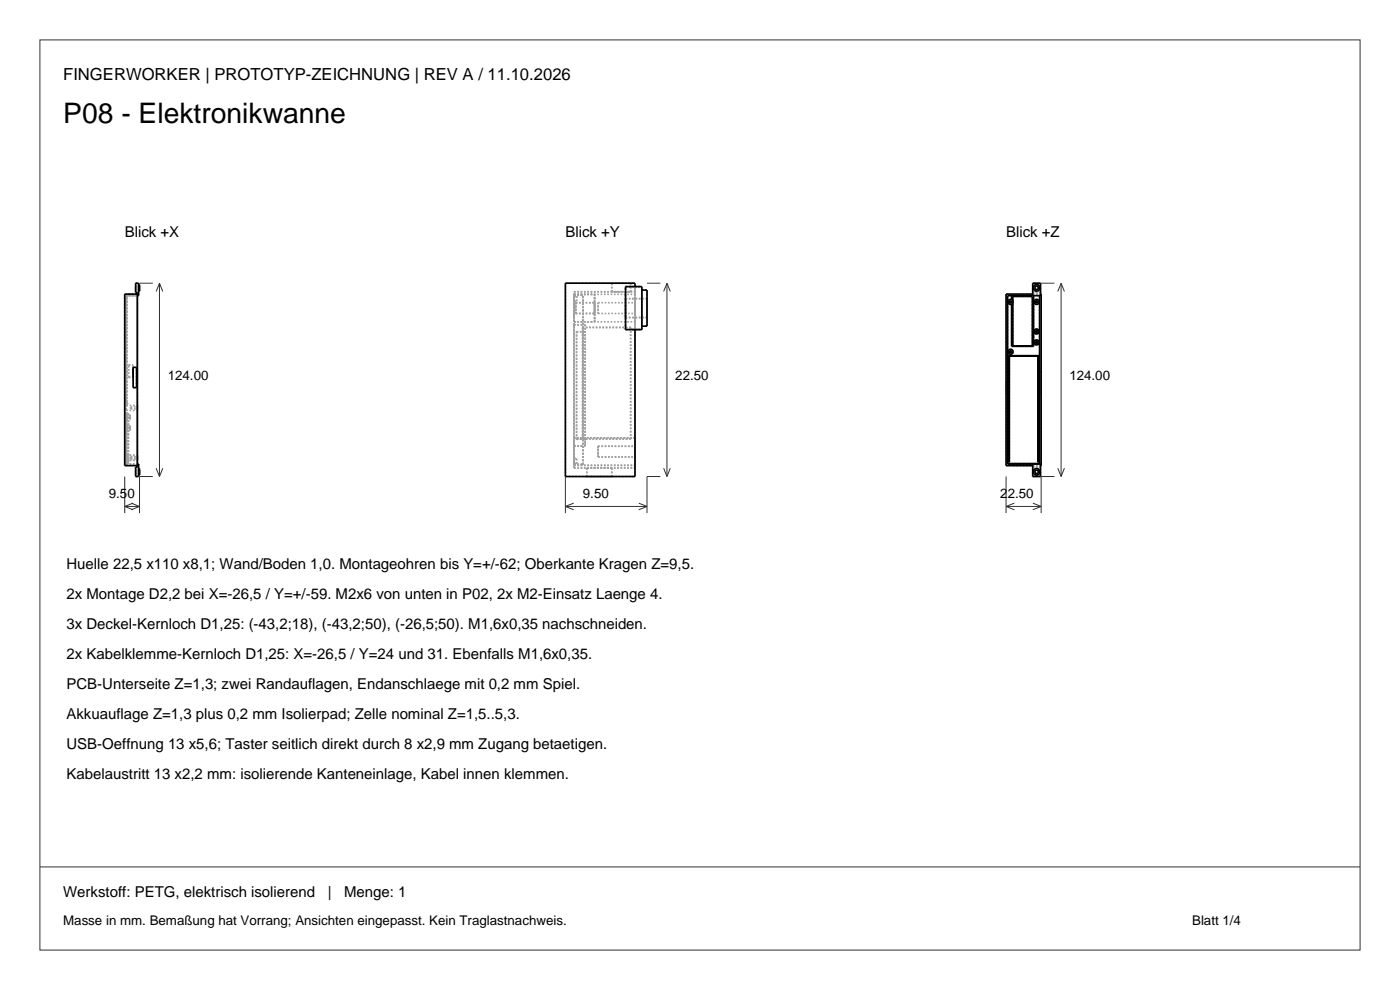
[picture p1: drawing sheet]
<svg xmlns="http://www.w3.org/2000/svg" width="297mm" height="210mm" viewBox="0 0 297 210" stroke-linecap="round" stroke-linejoin="round" font-family="sans-serif">
<g fill="none" stroke="#26333b" stroke-width=".21">
<path d="M8.5 8.5h280v193h-280zM29.6 60.1h2.8M33.8 60.1v41M33.8 60.1l.7 1.7M33.8 60.1l-.7 1.7M137.3 60.1h2.8M141.5 60.1v41M141.5 60.1l.7 1.7M141.5 60.1l-.7 1.7M220.9 60.1h2.8M225.1 60.1v41M225.1 60.1l.7 1.7"/>
<path d="M225.1 60.1l-.7 1.7M33.1 99.3l.7 1.8M34.5 99.3l-.7 1.8M140.8 99.3l.7 1.8M142.2 99.3l-.7 1.8M224.4 99.3l.7 1.8M225.8 99.3l-.7 1.8M26.5 101.1v7.7M26.5 107.4h3.1M26.5 107.4l1.7 .7M27.8 106.7l1.8 .7M28.2 106.7l-1.7 .7"/>
<path d="M29.6 107.4l-1.8 .7M32.4 101.1h-2.8v7.7M119.9 107.4h17.4M119.9 101.1v7.7M119.9 107.4l1.8 .7M121.7 106.7l-1.8 .7M135.5 106.7l1.8 .7M137.3 107.4l-1.8 .7M140.1 101.1h-2.8v7.7M213.4 107.4h7.5M213.4 101.1v7.7M213.4 107.4l1.8 .7"/>
<path d="M215.2 106.7l-1.8 .7M219.1 106.7l1.8 .7M220.9 107.4l-1.8 .7M223.7 101.1h-2.8v7.7M8.5 183.9h280"/>
</g>
<g fill="none" stroke="#a0a0a0" stroke-width=".35" stroke-dasharray=".4 .4" stroke-linecap="butt">
<path d="M26.5 62.4h2.6M26.5 62.4v36.4M26.8 62.7h2.3M26.8 62.7v35.7M26.8 62.7h.3M26.8 62.7v.1M26.8 63.1v22.4M26.8 62.8h.3M26.8 63.1h.1M26.9 63.1v22.4M27.1 62.4v.3M27.1 62.7v.1"/>
<path d="M27.3 77.4h.9M28.2 77.9v-.5M28.2 77.9h.8M28.8 60.1h.6M28.8 60.1v2M28.8 62.1h.3M28.8 61.1v.3M28.8 61.4v-.7M28.8 60.7v.4M28.8 61.4h.8M28.8 60.7h.8M29 62.4h-1.9"/>
<path d="M29 62.4v.3M29 62.7h-1.9M29.1 62.4v36.4M29.1 62.4v.3M29.1 62.7v35.7M29.1 62.1v.3M29.1 62.7h.3M29.4 60.1v2.6M29.4 61.1v.7M29.4 61.8v-1.4M29.4 60.4v.7M29.6 61.8v-1.4"/>
<path d="M29.6 61.1v.3M29.6 61.4v-.7M29.6 60.7v.4M119.9 60.1h14.8M121.8 61.9h12.9M121.8 68.9v-7M121.8 68.9h2.3M121.8 62.6v-.7M121.8 62.6h1.9M121.8 68.9v25.7M121.8 63.9v-1.1M121.8 62.4v5.9"/>
<path d="M121.8 68.3v-5.9M121.8 63.9h.5M121.8 62.8h.5M121.8 62.4h4.3M121.8 62.4h12.9M121.8 68.3h4.3M121.8 68.3h12.9M122.1 64.2h4M122.1 64.2v2.3M122.1 66.5v-2.3M122.1 66.5h4M122.3 63.9v-1.1"/>
<path d="M122.3 70.4h1.8M122.3 70.4v22.8M123.7 69.5h-.1M123.7 69.5v-6.9M126.1 62.4v5.9M126.1 68.3v-5.9M126.1 64.2v2.3M126.1 66.5v-2.3M126.9 64.2h7.8M126.9 64.2v2.3M126.9 66.5v-2.3M126.9 66.5h7.8"/>
<path d="M129.8 60.1h4M129.8 61.9v-1.8M129.8 61.9h4M132.7 69.9h2M132.7 69.9h3.5M132.7 60.8h3.5M132.7 60.8h2M132.7 69.9v-9.1M132.7 63.4v4M132.7 67.4v-4M132.7 63.4h4.6M132.7 67.4h4.6"/>
<path d="M133.8 69.5h-10.2M133.8 69.5h-10.1M133.8 61.9v-1.8M134.7 69.9v-9.1M134.7 60.8v-.7M134.7 69.9v29.4M134.7 60.8v9.1M134.7 61.9v-1.1M134.7 69.9h1.5M134.7 60.8h1.5M134.7 62.4v5.9M134.7 68.3v-5.9"/>
<path d="M134.7 64.2v2.3M134.7 66.5v-2.3M136.2 69.9v-9.1M136.2 61.5v7.7M136.2 69.2v-7.7M136.2 61.5h1.1M136.2 69.2h1.1M137.3 69.2v-7.7M137.3 63.4v4M137.3 67.4v-4M137.3 61.5v7.7M213.4 62.4h7.5"/>
<path d="M213.8 62.7h.8M213.9 75.5v-.1M213.9 75.4h6.5M213.9 75.5h6.5M213.9 75.7h.2M214.6 64l-.2-.2-.2 .2 .2 .2 .2-.2M214.6 74.6l-.2-.2-.2 .2 .2 .2 .2-.2M214.6 62.7h4.7M214.6 73.5v-9M214.6 63.6h-.5l-.2 .4 .2 .5h.5M214.6 63.6v-.9M214.6 64.5l.3-.2"/>
<path d="M214.9 63.8l-.3-.2M214.9 64.3v-.3M214.9 73.4v-9.1M214.9 62.9h4.1M214.9 63.8v-.9M214.9 74.6l-.1-.3-.4-.2-.4 .1-.1 .4 .1 .4 .4 .1 .3-.1 .2-.4M214.9 64v-.2M219 73.4h-4.1M219 73.4v-10.5M219.1 62.7v-.3M219.1 62.4h1.6M219.1 62.4v-.3"/>
<path d="M219.1 62.1v-2M219.1 62.1h1.6M219.1 60.1h1.6M219.3 62.7h1.2M219.3 62.7v10.8M219.3 73.5h-4.7M220.1 72.6l-.2-.2-.2 .2 .2 .2 .2-.2M220.1 70.3l-.2-.2-.2 .2 .2 .2 .2-.2M220.1 64l-.2-.2-.2 .2 .2 .2 .2-.2M220.2 75.7h.2M220.3 61.1l-.4-.4-.2 .1-.2 .3 .4 .3 .3-.1 .1-.2M220.4 75.5v-.1"/>
<path d="M220.4 72.6l-.1-.3-.4-.2-.4 .2-.1 .3 .1 .4 .4 .2 .4-.2 .1-.4M220.4 70.3l-.1-.3-.4-.2-.4 .1-.1 .4 .1 .4 .4 .2 .4-.2 .1-.4M220.4 64l-.1-.3-.4-.2-.4 .2-.1 .3 .1 .4 .4 .2 .4-.2 .1-.4M220.5 62.7h.2M220.5 78.9h.4M220.5 78.9v4.3M220.6 61.1l-.2-.5-.5-.2-.5 .2-.2 .5 .2 .5 .5 .2 .5-.2 .2-.5M220.7 62.7v-.3M220.7 62.4v-.3M220.7 62.1h-1.6M220.7 62.1v-2M220.9 78.9v4.3"/>
<path d="M26.5 98.8h2.6M26.8 98.4h2.3M26.8 98.4h.4M26.8 98.4v-10.7M26.8 87.7v8.9M26.8 97.6v-1M26.8 97.6v.8M26.8 86.5v.6M26.8 87.1v-1.1M26.8 86v.5M26.8 85.6v.1M26.8 88.5v.5"/>
<path d="M26.8 89v-1M26.8 88v.5M26.8 90.8v.6M26.8 91.4v-1.1M26.8 90.3v.5M26.8 97.1v.5M26.8 96.6v.5M26.8 87.7h.4M26.8 97.6h.4M26.8 96.6h.4M26.8 85.5h.1M26.8 85.6h.3"/>
<path d="M26.8 85.7h.3M26.8 97.6h2.3M26.8 96.6h2.3M26.8 87.1h2.3M26.8 86h2.3M26.8 89h.8M26.8 88h.8M26.8 91.4h.8M26.8 90.3h.8M26.9 88.5v.2M26.9 88.7v-.4M26.9 88.3v.2"/>
<path d="M26.9 90.8v.2M26.9 91v-.4M26.9 90.6v.2M26.9 88.7h.7M26.9 88.3h.7M26.9 91h.7M26.9 90.6h.7M26.9 97.1v.2M26.9 97.3h.3M26.9 96.9h.3M26.9 96.9v.2M26.9 87.8h.3"/>
<path d="M26.9 87.8v9.1M26.9 87.8v10.5M26.9 98.3h.3M26.9 97.3v1M27.1 85.6v.1M27.2 87.7v10.7M27.2 87.7v8.9M27.2 97.6v.8M27.2 97.3v.3M27.2 97.3v1M27.2 87.8v10.5M27.2 87.8v9.1"/>
<path d="M27.2 96.6v.3M27.3 80v-2.6M27.3 80h.9M27.6 88.5v.5M27.6 89v-1M27.6 88v.5M27.6 90.8v.6M27.6 91.4v-1.1M27.6 90.3v.5M27.6 88.5v.2M27.6 88.7v-.4M27.6 88.3v.2"/>
<path d="M27.6 90.8v.2M27.6 91v-.4M27.6 90.6v.2M27.7 97.1v.2M27.7 97.3v-.4M27.7 96.9v.2M27.7 86.5v.2M27.7 86.7v-.4M27.7 86.3v.2M27.7 97.3h1.4M27.7 96.9h1.4M27.7 86.7h1.4"/>
<path d="M27.7 86.3h1.4M28.2 80v-2.6M28.2 82.2v-4.3M28.2 82.2h.8M28.8 99.1h.3M28.8 99.1v2M28.8 99.7v.4M28.8 99.7h.8M29 82.2v-4.3M29.1 98.4v.4M29.1 98.4h.3M29.1 98.8v.3"/>
<path d="M29.1 97.1v.5M29.1 97.6v-1M29.1 96.6v.5M29.1 86.5v.6M29.1 87.1v-1.1M29.1 86v.5M29.1 97.1v.2M29.1 97.3v-.4M29.1 96.9v.2M29.1 86.5v.2M29.1 86.7v-.4M29.1 86.3v.2"/>
<path d="M29.4 98.4v2.7M29.4 99.4v.7M29.6 99.7v.4M121.8 94.6h2.3M121.8 99.3v-4.7M121.8 99.3h12.9M121.8 98.5h1.9M121.8 99.3v-.8M121.8 98.5v-35.9M121.8 94.6v4.1M121.8 98.7v-4.1M121.8 98.3v-1"/>
<path d="M121.8 92.9v5.8M121.8 98.7v-5.8M121.8 98.3h.5M121.8 97.3h.5M121.8 92.9h12.9M121.8 98.7h12.9M122.3 92.9h12.4M122.3 92.9v.3M122.3 93.2h1.8M122.3 93.2v-.3M122.3 98.3v-1M122.3 93.2v-22.8"/>
<path d="M123.6 93.2v-23.7M123.7 93.2h-.1M123.7 98.5v-5.3M123.7 93.2v-23.7M123.7 98.5v-35.9M124.1 94.6v-25.7M124.1 93.2v1.4M124.1 93.2v-22.8M124.1 94.6v-1.4M124.5 99.3h5.3M126.9 94.7h7.8M126.9 94.7v2.2"/>
<path d="M126.9 96.9v-2.2M126.9 96.9h7.8M133.8 93.2v-23.7M133.8 93.2h-10.2M133.8 93.2h-10.1M134.7 92.9v5.8M134.7 98.7v-5.8M134.7 94.7v2.2M134.7 96.9v-2.2M213.4 98.8v-36.4M213.4 81.1v2.6M213.4 98.8h7.5"/>
<path d="M213.4 81.1h.4M213.4 83.7h.4M213.8 81.1v2.6M213.8 98.4v-35.7M213.8 98.4h.1M213.9 98.4h1M213.9 98.4v-.1M213.9 98.3h6.5M213.9 98v-22.3M213.9 98h.2M214.1 98v-22.3M214.9 98.8h4.3"/>
<path d="M214.9 98.8v-.4M214.9 98.4h4.3M219.1 98.8h1.6M219.1 98.8v-.4M219.1 99.1v-.3M219.1 99.1h1.6M219.2 98.8v-.4M219.2 98.4h1.2M220.2 98v-22.3M220.2 98h.2M220.4 98v-22.3M220.4 98.4h.1"/>
<path d="M220.4 98.4v-.1M220.5 98.4h.2M220.5 83.2h.4M220.5 98.4v-35.7M220.7 99.1h-1.6M220.7 99.1v-.3M220.7 98.8v-.4M220.9 98.8v-36.4M28.8 101.1h.6M28.8 100.1v.4M28.8 100.5v-.8M28.8 100.5h.8"/>
<path d="M29.4 100.1v.7M29.4 100.8v-1.4M29.6 100.8v-1.4M29.6 100.1v.4M29.6 100.5v-.8M119.9 101.1h14.8M119.9 101.1v-41M124.5 101.1h5.3M124.5 101.1v-1.8M129.8 101.1v-1.8M134.7 101.1v-31.2M219.1 101.1v-2"/>
<path d="M219.1 101.1h1.6M220.3 100.1l-.4-.4-.2 .1-.2 .3 .4 .4 .3-.1 .1-.3M220.6 100.1l-.2-.5-.5-.2-.5 .2-.2 .5 .2 .5 .5 .2 .5-.2 .2-.5M220.7 101.1v-2"/>
</g>
<g fill="none" stroke="#000" stroke-width=".35">
<path d="M28.2 77.9h.8v4.3h-.8zM29.1 62.4h-2.6v36.4h2.6M29.1 62.7h.3v-2.6h-.6v2h.3v37h-.3v2h.6v-2.7h-.3M29.4 60.4h.2v1.4h-.2M132.7 60.8h3.5v9.1h-3.5zM134.7 60.8v-.7h-14.8v41h14.8v-31.2M136.2 61.5h1.1v7.7h-1.1M213.9 75.4l6.5 .1zM213.9 75.7h.2v22.3h-.2zM214.6 62.7v.9M214.9 63.8v-.9h4.1v10.5h-4.1v-9.1M219.1 62.4h-5.7v36.4h5.7"/>
<path d="M219.1 62.7v-2.6h1.6v2.6h-6.9v35.7h6.9v2.7h-1.6v-2.7M219.3 62.7v10.8h-4.7v-9M220.2 75.7h.2v22.3h-.2zM220.5 62.7v35.7M220.7 62.4h.2v36.4h-.2M29.4 99.4h.2v1.4h-.2M213.9 98.4h6.5"/>
<circle cx="214.4" cy="64" r=".21"/>
<circle cx="214.4" cy="74.6" r=".21"/>
<circle cx="214.4" cy="64" r=".53"/>
<circle cx="214.4" cy="74.6" r=".53"/>
<circle cx="219.9" cy="64" r=".21"/>
<circle cx="219.9" cy="72.6" r=".21"/>
<circle cx="219.9" cy="70.3" r=".21"/>
<circle cx="219.9" cy="61.1" r=".36"/>
<circle cx="219.9" cy="61.1" r=".69"/>
<circle cx="219.9" cy="70.3" r=".53"/>
<circle cx="219.9" cy="72.6" r=".53"/>
<circle cx="219.9" cy="64" r=".53"/>
<circle cx="219.9" cy="100.1" r=".36"/>
<circle cx="219.9" cy="100.1" r=".69"/>
</g>
<text font-size="6" x="13.4" y="26.1">P08 - Elektronikwanne</text>
<text font-size="3.5" x="13.4" y="16.9">FINGERWORKER | PROTOTYP-ZEICHNUNG | REV A / 11.10.2026</text>
<g font-size="3.2">
<text x="26.5" y="50.2">Blick +X</text>
<text x="119.9" y="50.2">Blick +Y</text>
<text x="213.4" y="50.2">Blick +Z</text>
<text x="14.1" y="120.7">Huelle 22,5 x110 x8,1; Wand/Boden 1,0. Montageohren bis Y=+/-62; Oberkante Kragen Z=9,5.</text>
<text x="14.1" y="127.1">2x Montage D2,2 bei X=-26,5 / Y=+/-59. M2x6 von unten in P02, 2x M2-Einsatz Laenge 4.</text>
<text x="14.1" y="133.4">3x Deckel-Kernloch D1,25: (-43,2;18), (-43,2;50), (-26,5;50). M1,6x0,35 nachschneiden.</text>
<text x="14.1" y="139.8">2x Kabelklemme-Kernloch D1,25: X=-26,5 / Y=24 und 31. Ebenfalls M1,6x0,35.</text>
<text x="14.1" y="146.1">PCB-Unterseite Z=1,3; zwei Randauflagen, Endanschlaege mit 0,2 mm Spiel.</text>
<text x="14.1" y="152.5">Akkuauflage Z=1,3 plus 0,2 mm Isolierpad; Zelle nominal Z=1,5..5,3.</text>
<text x="14.1" y="158.8">USB-Oeffnung 13 x5,6; Taster seitlich direkt durch 8 x2,9 mm Zugang betaetigen.</text>
<text x="14.1" y="165.2">Kabelaustritt 13 x2,2 mm: isolierende Kanteneinlage, Kabel innen klemmen.</text>
<text x="13.4" y="190.2">Werkstoff: PETG, elektrisch isolierend</text>
<text x="69.5" y="190.2">|</text>
<text x="73" y="190.2">Menge: 1</text>
</g>
<g font-size="2.8">
<text x="35.6" y="80.6">124.00</text>
<text x="143.3" y="80.6">22.50</text>
<text x="226.9" y="80.6">124.00</text>
<text x="23.1" y="105.7">9.50</text>
<text x="123.7" y="105.7">9.50</text>
<text x="212.2" y="105.7">22.50</text>
<text x="13.4" y="196.2">Masse in mm. Bemaßung hat Vorrang; Ansichten eingepasst. Kein Traglastnachweis.</text>
<text x="252.9" y="196.2">Blatt 1/4</text>
</g>
</svg>
